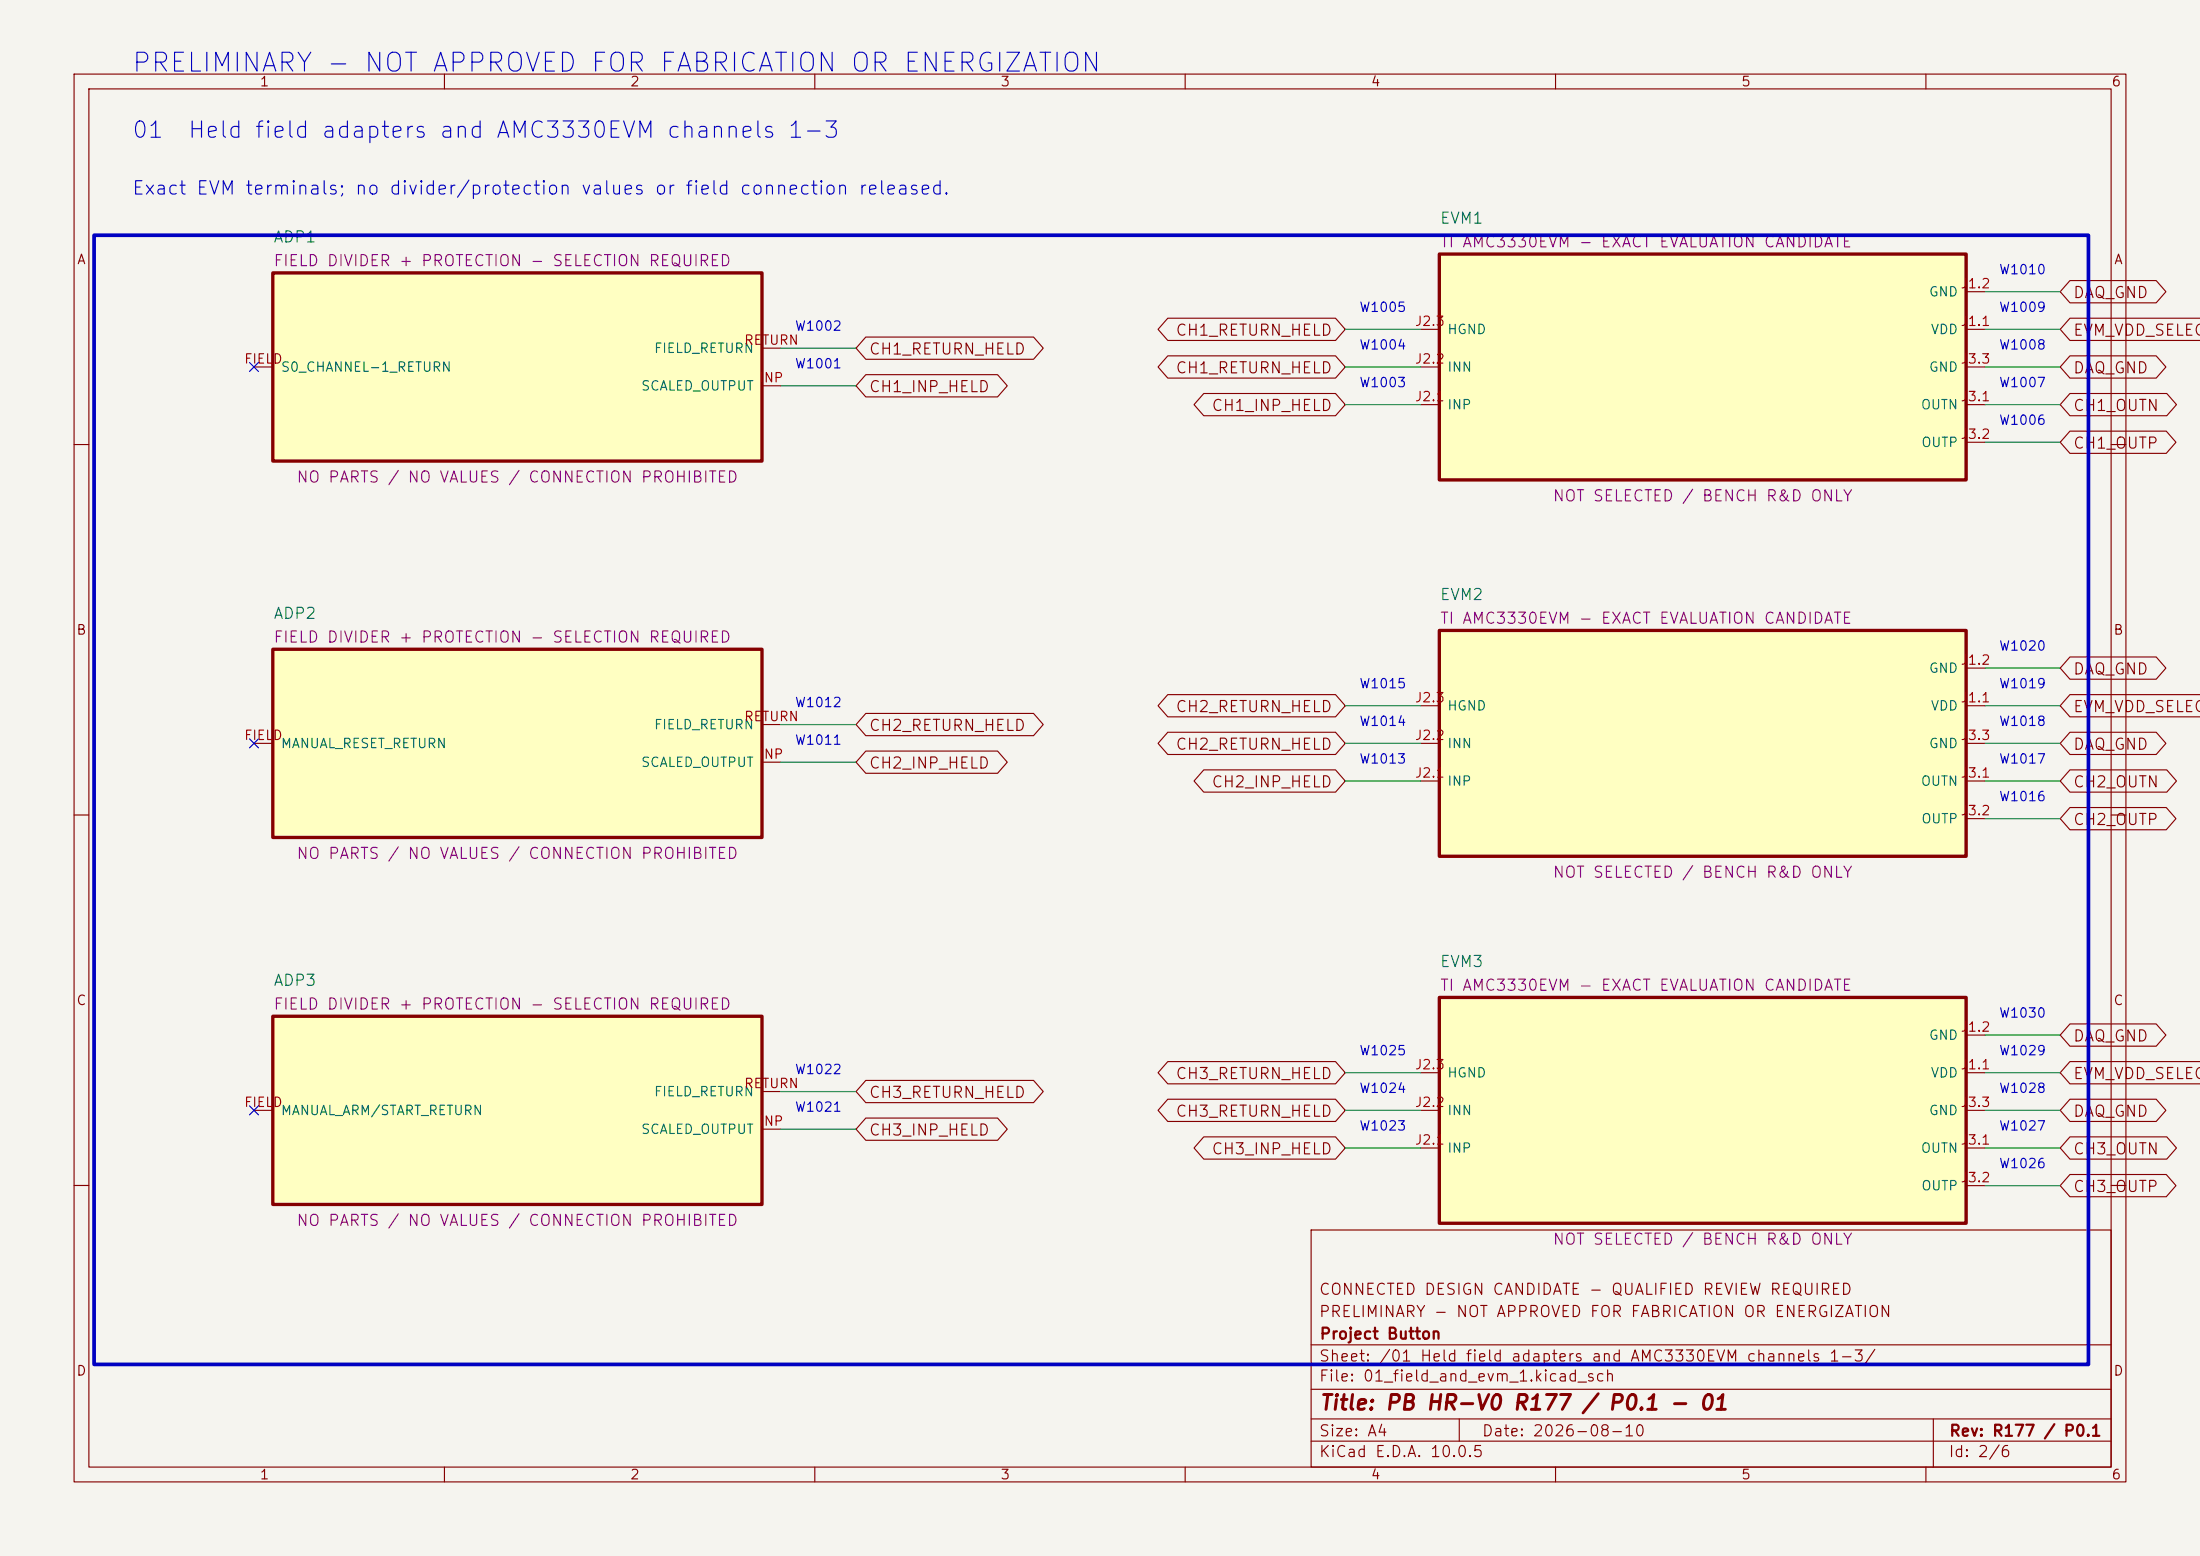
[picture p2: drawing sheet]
(kicad_sch
 (version 20250114) (generator "eeschema") (generator_version "10.0") (paper "A4")
 (title_block (title "PB HR-V0 R177 / P0.1 - 01") (date "2026-08-10") (rev "R177 / P0.1")
  (company "Project Button") (comment 1 "PRELIMINARY - NOT APPROVED FOR FABRICATION OR ENERGIZATION") (comment 2 "CONNECTED DESIGN CANDIDATE - QUALIFIED REVIEW REQUIRED"))
 (lib_symbols (symbol "PBV3:ADP1"
   (pin_names (offset 1.016)) (exclude_from_sim no) (in_bom yes) (on_board yes)
   (property "Reference" "ADP1" (at -33.02 -16.70 0) (effects (font (size 1.50 1.50)) (justify left bottom)))
   (property "Value" "FIELD DIVIDER + PROTECTION - SELECTION REQUIRED" (at 0.00 0.00 0) (effects (font (size 1.50 1.50)) (hide yes)))
   (property "Footprint" "" (at 0.00 0.00 0) (effects (font (size 1.50 1.50)) (hide yes)))
   (property "Datasheet" "No manufacturer selected" (at 0.00 0.00 0) (effects (font (size 1.50 1.50)) (hide yes)))
   (property "Description" "Field envelope, divider, protection and fault behavior remain SELECTION REQUIRED." (at 0.00 0.00 0) (effects (font (size 1.50 1.50)) (hide yes)))
   (property "Status" "NO PARTS / NO VALUES / CONNECTION PROHIBITED" (at 0.00 15.70 0) (effects (font (size 1.50 1.50)) (justify bottom)))
   (property "Evidence" "Logical boundary only; not buildable hardware." (at 0.00 0.00 0) (effects (font (size 1.50 1.50)) (hide yes)))
   (property "Display" "FIELD DIVIDER + PROTECTION - SELECTION REQUIRED" (at -33.02 -13.50 0) (effects (font (size 1.50 1.50)) (justify left bottom)))
   (symbol "ADP1_0_1"
    (rectangle (start -33.02 -12.70) (end 33.02 12.70) (stroke (width 0.45) (type solid)) (fill (type background))))
   (symbol "ADP1_1_1" (pin passive line (at -35.56 0.00 0) (length 2.54) (name "S0 CHANNEL-1 RETURN" (effects (font (size 1.27 1.27)))) (number "FIELD" (effects (font (size 1.27 1.27))))) (pin passive line (at 35.56 -2.54 180) (length 2.54) (name "SCALED OUTPUT" (effects (font (size 1.27 1.27)))) (number "INP" (effects (font (size 1.27 1.27))))) (pin passive line (at 35.56 2.54 180) (length 2.54) (name "FIELD RETURN" (effects (font (size 1.27 1.27)))) (number "RETURN" (effects (font (size 1.27 1.27))))))
   (embedded_fonts no))
(symbol "PBV3:EVM1"
   (pin_names (offset 1.016)) (exclude_from_sim no) (in_bom yes) (on_board yes)
   (property "Reference" "EVM1" (at -35.56 -19.24 0) (effects (font (size 1.50 1.50)) (justify left bottom)))
   (property "Value" "TI AMC3330EVM - EXACT EVALUATION CANDIDATE" (at 0.00 0.00 0) (effects (font (size 1.50 1.50)) (hide yes)))
   (property "Footprint" "" (at 0.00 0.00 0) (effects (font (size 1.50 1.50)) (hide yes)))
   (property "Datasheet" "TI SBAU330C" (at 0.00 0.00 0) (effects (font (size 1.50 1.50)) (hide yes)))
   (property "Description" "Output candidate for T7 AIN0-AIN1. Direct 24 V-class input is prohibited." (at 0.00 0.00 0) (effects (font (size 1.50 1.50)) (hide yes)))
   (property "Status" "NOT SELECTED / BENCH R&D ONLY" (at 0.00 18.24 0) (effects (font (size 1.50 1.50)) (justify bottom)))
   (property "Evidence" "Board is not certified for high-voltage operation." (at 0.00 0.00 0) (effects (font (size 1.50 1.50)) (hide yes)))
   (property "Display" "TI AMC3330EVM - EXACT EVALUATION CANDIDATE" (at -35.56 -16.04 0) (effects (font (size 1.50 1.50)) (justify left bottom)))
   (symbol "EVM1_0_1"
    (rectangle (start -35.56 -15.24) (end 35.56 15.24) (stroke (width 0.45) (type solid)) (fill (type background))))
   (symbol "EVM1_1_1" (pin passive line (at -38.10 -5.08 0) (length 2.54) (name "INP" (effects (font (size 1.27 1.27)))) (number "J2.1" (effects (font (size 1.27 1.27))))) (pin passive line (at -38.10 0.00 0) (length 2.54) (name "INN" (effects (font (size 1.27 1.27)))) (number "J2.2" (effects (font (size 1.27 1.27))))) (pin passive line (at -38.10 5.08 0) (length 2.54) (name "HGND" (effects (font (size 1.27 1.27)))) (number "J2.3" (effects (font (size 1.27 1.27))))) (pin passive line (at 38.10 -10.16 180) (length 2.54) (name "OUTP" (effects (font (size 1.27 1.27)))) (number "J3.2" (effects (font (size 1.27 1.27))))) (pin passive line (at 38.10 -5.08 180) (length 2.54) (name "OUTN" (effects (font (size 1.27 1.27)))) (number "J3.1" (effects (font (size 1.27 1.27))))) (pin passive line (at 38.10 0.00 180) (length 2.54) (name "GND" (effects (font (size 1.27 1.27)))) (number "J3.3" (effects (font (size 1.27 1.27))))) (pin passive line (at 38.10 5.08 180) (length 2.54) (name "VDD" (effects (font (size 1.27 1.27)))) (number "J1.1" (effects (font (size 1.27 1.27))))) (pin passive line (at 38.10 10.16 180) (length 2.54) (name "GND" (effects (font (size 1.27 1.27)))) (number "J1.2" (effects (font (size 1.27 1.27))))))
   (embedded_fonts no))
(symbol "PBV3:ADP2"
   (pin_names (offset 1.016)) (exclude_from_sim no) (in_bom yes) (on_board yes)
   (property "Reference" "ADP2" (at -33.02 -16.70 0) (effects (font (size 1.50 1.50)) (justify left bottom)))
   (property "Value" "FIELD DIVIDER + PROTECTION - SELECTION REQUIRED" (at 0.00 0.00 0) (effects (font (size 1.50 1.50)) (hide yes)))
   (property "Footprint" "" (at 0.00 0.00 0) (effects (font (size 1.50 1.50)) (hide yes)))
   (property "Datasheet" "No manufacturer selected" (at 0.00 0.00 0) (effects (font (size 1.50 1.50)) (hide yes)))
   (property "Description" "Field envelope, divider, protection and fault behavior remain SELECTION REQUIRED." (at 0.00 0.00 0) (effects (font (size 1.50 1.50)) (hide yes)))
   (property "Status" "NO PARTS / NO VALUES / CONNECTION PROHIBITED" (at 0.00 15.70 0) (effects (font (size 1.50 1.50)) (justify bottom)))
   (property "Evidence" "Logical boundary only; not buildable hardware." (at 0.00 0.00 0) (effects (font (size 1.50 1.50)) (hide yes)))
   (property "Display" "FIELD DIVIDER + PROTECTION - SELECTION REQUIRED" (at -33.02 -13.50 0) (effects (font (size 1.50 1.50)) (justify left bottom)))
   (symbol "ADP2_0_1"
    (rectangle (start -33.02 -12.70) (end 33.02 12.70) (stroke (width 0.45) (type solid)) (fill (type background))))
   (symbol "ADP2_1_1" (pin passive line (at -35.56 0.00 0) (length 2.54) (name "MANUAL RESET RETURN" (effects (font (size 1.27 1.27)))) (number "FIELD" (effects (font (size 1.27 1.27))))) (pin passive line (at 35.56 -2.54 180) (length 2.54) (name "SCALED OUTPUT" (effects (font (size 1.27 1.27)))) (number "INP" (effects (font (size 1.27 1.27))))) (pin passive line (at 35.56 2.54 180) (length 2.54) (name "FIELD RETURN" (effects (font (size 1.27 1.27)))) (number "RETURN" (effects (font (size 1.27 1.27))))))
   (embedded_fonts no))
(symbol "PBV3:EVM2"
   (pin_names (offset 1.016)) (exclude_from_sim no) (in_bom yes) (on_board yes)
   (property "Reference" "EVM2" (at -35.56 -19.24 0) (effects (font (size 1.50 1.50)) (justify left bottom)))
   (property "Value" "TI AMC3330EVM - EXACT EVALUATION CANDIDATE" (at 0.00 0.00 0) (effects (font (size 1.50 1.50)) (hide yes)))
   (property "Footprint" "" (at 0.00 0.00 0) (effects (font (size 1.50 1.50)) (hide yes)))
   (property "Datasheet" "TI SBAU330C" (at 0.00 0.00 0) (effects (font (size 1.50 1.50)) (hide yes)))
   (property "Description" "Output candidate for T7 AIN2-AIN3. Direct 24 V-class input is prohibited." (at 0.00 0.00 0) (effects (font (size 1.50 1.50)) (hide yes)))
   (property "Status" "NOT SELECTED / BENCH R&D ONLY" (at 0.00 18.24 0) (effects (font (size 1.50 1.50)) (justify bottom)))
   (property "Evidence" "Board is not certified for high-voltage operation." (at 0.00 0.00 0) (effects (font (size 1.50 1.50)) (hide yes)))
   (property "Display" "TI AMC3330EVM - EXACT EVALUATION CANDIDATE" (at -35.56 -16.04 0) (effects (font (size 1.50 1.50)) (justify left bottom)))
   (symbol "EVM2_0_1"
    (rectangle (start -35.56 -15.24) (end 35.56 15.24) (stroke (width 0.45) (type solid)) (fill (type background))))
   (symbol "EVM2_1_1" (pin passive line (at -38.10 -5.08 0) (length 2.54) (name "INP" (effects (font (size 1.27 1.27)))) (number "J2.1" (effects (font (size 1.27 1.27))))) (pin passive line (at -38.10 0.00 0) (length 2.54) (name "INN" (effects (font (size 1.27 1.27)))) (number "J2.2" (effects (font (size 1.27 1.27))))) (pin passive line (at -38.10 5.08 0) (length 2.54) (name "HGND" (effects (font (size 1.27 1.27)))) (number "J2.3" (effects (font (size 1.27 1.27))))) (pin passive line (at 38.10 -10.16 180) (length 2.54) (name "OUTP" (effects (font (size 1.27 1.27)))) (number "J3.2" (effects (font (size 1.27 1.27))))) (pin passive line (at 38.10 -5.08 180) (length 2.54) (name "OUTN" (effects (font (size 1.27 1.27)))) (number "J3.1" (effects (font (size 1.27 1.27))))) (pin passive line (at 38.10 0.00 180) (length 2.54) (name "GND" (effects (font (size 1.27 1.27)))) (number "J3.3" (effects (font (size 1.27 1.27))))) (pin passive line (at 38.10 5.08 180) (length 2.54) (name "VDD" (effects (font (size 1.27 1.27)))) (number "J1.1" (effects (font (size 1.27 1.27))))) (pin passive line (at 38.10 10.16 180) (length 2.54) (name "GND" (effects (font (size 1.27 1.27)))) (number "J1.2" (effects (font (size 1.27 1.27))))))
   (embedded_fonts no))
(symbol "PBV3:ADP3"
   (pin_names (offset 1.016)) (exclude_from_sim no) (in_bom yes) (on_board yes)
   (property "Reference" "ADP3" (at -33.02 -16.70 0) (effects (font (size 1.50 1.50)) (justify left bottom)))
   (property "Value" "FIELD DIVIDER + PROTECTION - SELECTION REQUIRED" (at 0.00 0.00 0) (effects (font (size 1.50 1.50)) (hide yes)))
   (property "Footprint" "" (at 0.00 0.00 0) (effects (font (size 1.50 1.50)) (hide yes)))
   (property "Datasheet" "No manufacturer selected" (at 0.00 0.00 0) (effects (font (size 1.50 1.50)) (hide yes)))
   (property "Description" "Field envelope, divider, protection and fault behavior remain SELECTION REQUIRED." (at 0.00 0.00 0) (effects (font (size 1.50 1.50)) (hide yes)))
   (property "Status" "NO PARTS / NO VALUES / CONNECTION PROHIBITED" (at 0.00 15.70 0) (effects (font (size 1.50 1.50)) (justify bottom)))
   (property "Evidence" "Logical boundary only; not buildable hardware." (at 0.00 0.00 0) (effects (font (size 1.50 1.50)) (hide yes)))
   (property "Display" "FIELD DIVIDER + PROTECTION - SELECTION REQUIRED" (at -33.02 -13.50 0) (effects (font (size 1.50 1.50)) (justify left bottom)))
   (symbol "ADP3_0_1"
    (rectangle (start -33.02 -12.70) (end 33.02 12.70) (stroke (width 0.45) (type solid)) (fill (type background))))
   (symbol "ADP3_1_1" (pin passive line (at -35.56 0.00 0) (length 2.54) (name "MANUAL ARM/START RETURN" (effects (font (size 1.27 1.27)))) (number "FIELD" (effects (font (size 1.27 1.27))))) (pin passive line (at 35.56 -2.54 180) (length 2.54) (name "SCALED OUTPUT" (effects (font (size 1.27 1.27)))) (number "INP" (effects (font (size 1.27 1.27))))) (pin passive line (at 35.56 2.54 180) (length 2.54) (name "FIELD RETURN" (effects (font (size 1.27 1.27)))) (number "RETURN" (effects (font (size 1.27 1.27))))))
   (embedded_fonts no))
(symbol "PBV3:EVM3"
   (pin_names (offset 1.016)) (exclude_from_sim no) (in_bom yes) (on_board yes)
   (property "Reference" "EVM3" (at -35.56 -19.24 0) (effects (font (size 1.50 1.50)) (justify left bottom)))
   (property "Value" "TI AMC3330EVM - EXACT EVALUATION CANDIDATE" (at 0.00 0.00 0) (effects (font (size 1.50 1.50)) (hide yes)))
   (property "Footprint" "" (at 0.00 0.00 0) (effects (font (size 1.50 1.50)) (hide yes)))
   (property "Datasheet" "TI SBAU330C" (at 0.00 0.00 0) (effects (font (size 1.50 1.50)) (hide yes)))
   (property "Description" "Output candidate for T7 AIN4-AIN5. Direct 24 V-class input is prohibited." (at 0.00 0.00 0) (effects (font (size 1.50 1.50)) (hide yes)))
   (property "Status" "NOT SELECTED / BENCH R&D ONLY" (at 0.00 18.24 0) (effects (font (size 1.50 1.50)) (justify bottom)))
   (property "Evidence" "Board is not certified for high-voltage operation." (at 0.00 0.00 0) (effects (font (size 1.50 1.50)) (hide yes)))
   (property "Display" "TI AMC3330EVM - EXACT EVALUATION CANDIDATE" (at -35.56 -16.04 0) (effects (font (size 1.50 1.50)) (justify left bottom)))
   (symbol "EVM3_0_1"
    (rectangle (start -35.56 -15.24) (end 35.56 15.24) (stroke (width 0.45) (type solid)) (fill (type background))))
   (symbol "EVM3_1_1" (pin passive line (at -38.10 -5.08 0) (length 2.54) (name "INP" (effects (font (size 1.27 1.27)))) (number "J2.1" (effects (font (size 1.27 1.27))))) (pin passive line (at -38.10 0.00 0) (length 2.54) (name "INN" (effects (font (size 1.27 1.27)))) (number "J2.2" (effects (font (size 1.27 1.27))))) (pin passive line (at -38.10 5.08 0) (length 2.54) (name "HGND" (effects (font (size 1.27 1.27)))) (number "J2.3" (effects (font (size 1.27 1.27))))) (pin passive line (at 38.10 -10.16 180) (length 2.54) (name "OUTP" (effects (font (size 1.27 1.27)))) (number "J3.2" (effects (font (size 1.27 1.27))))) (pin passive line (at 38.10 -5.08 180) (length 2.54) (name "OUTN" (effects (font (size 1.27 1.27)))) (number "J3.1" (effects (font (size 1.27 1.27))))) (pin passive line (at 38.10 0.00 180) (length 2.54) (name "GND" (effects (font (size 1.27 1.27)))) (number "J3.3" (effects (font (size 1.27 1.27))))) (pin passive line (at 38.10 5.08 180) (length 2.54) (name "VDD" (effects (font (size 1.27 1.27)))) (number "J1.1" (effects (font (size 1.27 1.27))))) (pin passive line (at 38.10 10.16 180) (length 2.54) (name "GND" (effects (font (size 1.27 1.27)))) (number "J1.2" (effects (font (size 1.27 1.27))))))
   (embedded_fonts no)))
 (text "PRELIMINARY - NOT APPROVED FOR FABRICATION OR ENERGIZATION" (exclude_from_sim no) (at 17.78 10.16 0) (effects (font (size 2.54 2.54)) (justify left bottom))) (text "01  Held field adapters and AMC3330EVM channels 1-3" (exclude_from_sim no) (at 17.78 19.05 0) (effects (font (size 2.20 2.20)) (justify left bottom))) (text "Exact EVM terminals; no divider/protection values or field connection released." (exclude_from_sim no) (at 17.78 26.67 0) (effects (font (size 1.80 1.80)) (justify left bottom))) (rectangle (start 12.70 31.75) (end 281.94 184.15) (stroke (width 0.50) (type solid)) (fill (type none))) (no_connect (at 34.29 49.53))
(wire (pts (xy 105.41 52.07) (xy 115.57 52.07)) (stroke (width 0) (type default)))
(global_label "CH1_INP_HELD" (shape bidirectional) (at 115.57 52.07 0) (fields_autoplaced yes) (effects (font (size 1.50 1.50)) (justify left))
    (property "Intersheetrefs" "${INTERSHEET_REFS}" (at 115.57 54.61 0) (effects (font (size 1.27 1.27)) (hide yes))))
(text "W1001" (exclude_from_sim no) (at 110.49 50.07 0) (effects (font (size 1.27 1.27)) (justify bottom)))
(wire (pts (xy 105.41 46.99) (xy 115.57 46.99)) (stroke (width 0) (type default)))
(global_label "CH1_RETURN_HELD" (shape bidirectional) (at 115.57 46.99 0) (fields_autoplaced yes) (effects (font (size 1.50 1.50)) (justify left))
    (property "Intersheetrefs" "${INTERSHEET_REFS}" (at 115.57 49.53 0) (effects (font (size 1.27 1.27)) (hide yes))))
(text "W1002" (exclude_from_sim no) (at 110.49 44.99 0) (effects (font (size 1.27 1.27)) (justify bottom))) (wire (pts (xy 191.77 54.61) (xy 181.61 54.61)) (stroke (width 0) (type default)))
(global_label "CH1_INP_HELD" (shape bidirectional) (at 181.61 54.61 180) (fields_autoplaced yes) (effects (font (size 1.50 1.50)) (justify right))
    (property "Intersheetrefs" "${INTERSHEET_REFS}" (at 181.61 57.15 0) (effects (font (size 1.27 1.27)) (hide yes))))
(text "W1003" (exclude_from_sim no) (at 186.69 52.61 0) (effects (font (size 1.27 1.27)) (justify bottom)))
(wire (pts (xy 191.77 49.53) (xy 181.61 49.53)) (stroke (width 0) (type default)))
(global_label "CH1_RETURN_HELD" (shape bidirectional) (at 181.61 49.53 180) (fields_autoplaced yes) (effects (font (size 1.50 1.50)) (justify right))
    (property "Intersheetrefs" "${INTERSHEET_REFS}" (at 181.61 52.07 0) (effects (font (size 1.27 1.27)) (hide yes))))
(text "W1004" (exclude_from_sim no) (at 186.69 47.53 0) (effects (font (size 1.27 1.27)) (justify bottom)))
(wire (pts (xy 191.77 44.45) (xy 181.61 44.45)) (stroke (width 0) (type default)))
(global_label "CH1_RETURN_HELD" (shape bidirectional) (at 181.61 44.45 180) (fields_autoplaced yes) (effects (font (size 1.50 1.50)) (justify right))
    (property "Intersheetrefs" "${INTERSHEET_REFS}" (at 181.61 46.99 0) (effects (font (size 1.27 1.27)) (hide yes))))
(text "W1005" (exclude_from_sim no) (at 186.69 42.45 0) (effects (font (size 1.27 1.27)) (justify bottom)))
(wire (pts (xy 267.97 59.69) (xy 278.13 59.69)) (stroke (width 0) (type default)))
(global_label "CH1_OUTP" (shape bidirectional) (at 278.13 59.69 0) (fields_autoplaced yes) (effects (font (size 1.50 1.50)) (justify left))
    (property "Intersheetrefs" "${INTERSHEET_REFS}" (at 278.13 62.23 0) (effects (font (size 1.27 1.27)) (hide yes))))
(text "W1006" (exclude_from_sim no) (at 273.05 57.69 0) (effects (font (size 1.27 1.27)) (justify bottom)))
(wire (pts (xy 267.97 54.61) (xy 278.13 54.61)) (stroke (width 0) (type default)))
(global_label "CH1_OUTN" (shape bidirectional) (at 278.13 54.61 0) (fields_autoplaced yes) (effects (font (size 1.50 1.50)) (justify left))
    (property "Intersheetrefs" "${INTERSHEET_REFS}" (at 278.13 57.15 0) (effects (font (size 1.27 1.27)) (hide yes))))
(text "W1007" (exclude_from_sim no) (at 273.05 52.61 0) (effects (font (size 1.27 1.27)) (justify bottom)))
(wire (pts (xy 267.97 49.53) (xy 278.13 49.53)) (stroke (width 0) (type default)))
(global_label "DAQ_GND" (shape bidirectional) (at 278.13 49.53 0) (fields_autoplaced yes) (effects (font (size 1.50 1.50)) (justify left))
    (property "Intersheetrefs" "${INTERSHEET_REFS}" (at 278.13 52.07 0) (effects (font (size 1.27 1.27)) (hide yes))))
(text "W1008" (exclude_from_sim no) (at 273.05 47.53 0) (effects (font (size 1.27 1.27)) (justify bottom)))
(wire (pts (xy 267.97 44.45) (xy 278.13 44.45)) (stroke (width 0) (type default)))
(global_label "EVM_VDD_SELECTION_REQUIRED" (shape bidirectional) (at 278.13 44.45 0) (fields_autoplaced yes) (effects (font (size 1.50 1.50)) (justify left))
    (property "Intersheetrefs" "${INTERSHEET_REFS}" (at 278.13 46.99 0) (effects (font (size 1.27 1.27)) (hide yes))))
(text "W1009" (exclude_from_sim no) (at 273.05 42.45 0) (effects (font (size 1.27 1.27)) (justify bottom)))
(wire (pts (xy 267.97 39.37) (xy 278.13 39.37)) (stroke (width 0) (type default)))
(global_label "DAQ_GND" (shape bidirectional) (at 278.13 39.37 0) (fields_autoplaced yes) (effects (font (size 1.50 1.50)) (justify left))
    (property "Intersheetrefs" "${INTERSHEET_REFS}" (at 278.13 41.91 0) (effects (font (size 1.27 1.27)) (hide yes))))
(text "W1010" (exclude_from_sim no) (at 273.05 37.37 0) (effects (font (size 1.27 1.27)) (justify bottom))) (no_connect (at 34.29 100.33))
(wire (pts (xy 105.41 102.87) (xy 115.57 102.87)) (stroke (width 0) (type default)))
(global_label "CH2_INP_HELD" (shape bidirectional) (at 115.57 102.87 0) (fields_autoplaced yes) (effects (font (size 1.50 1.50)) (justify left))
    (property "Intersheetrefs" "${INTERSHEET_REFS}" (at 115.57 105.41 0) (effects (font (size 1.27 1.27)) (hide yes))))
(text "W1011" (exclude_from_sim no) (at 110.49 100.87 0) (effects (font (size 1.27 1.27)) (justify bottom)))
(wire (pts (xy 105.41 97.79) (xy 115.57 97.79)) (stroke (width 0) (type default)))
(global_label "CH2_RETURN_HELD" (shape bidirectional) (at 115.57 97.79 0) (fields_autoplaced yes) (effects (font (size 1.50 1.50)) (justify left))
    (property "Intersheetrefs" "${INTERSHEET_REFS}" (at 115.57 100.33 0) (effects (font (size 1.27 1.27)) (hide yes))))
(text "W1012" (exclude_from_sim no) (at 110.49 95.79 0) (effects (font (size 1.27 1.27)) (justify bottom))) (wire (pts (xy 191.77 105.41) (xy 181.61 105.41)) (stroke (width 0) (type default)))
(global_label "CH2_INP_HELD" (shape bidirectional) (at 181.61 105.41 180) (fields_autoplaced yes) (effects (font (size 1.50 1.50)) (justify right))
    (property "Intersheetrefs" "${INTERSHEET_REFS}" (at 181.61 107.95 0) (effects (font (size 1.27 1.27)) (hide yes))))
(text "W1013" (exclude_from_sim no) (at 186.69 103.41 0) (effects (font (size 1.27 1.27)) (justify bottom)))
(wire (pts (xy 191.77 100.33) (xy 181.61 100.33)) (stroke (width 0) (type default)))
(global_label "CH2_RETURN_HELD" (shape bidirectional) (at 181.61 100.33 180) (fields_autoplaced yes) (effects (font (size 1.50 1.50)) (justify right))
    (property "Intersheetrefs" "${INTERSHEET_REFS}" (at 181.61 102.87 0) (effects (font (size 1.27 1.27)) (hide yes))))
(text "W1014" (exclude_from_sim no) (at 186.69 98.33 0) (effects (font (size 1.27 1.27)) (justify bottom)))
(wire (pts (xy 191.77 95.25) (xy 181.61 95.25)) (stroke (width 0) (type default)))
(global_label "CH2_RETURN_HELD" (shape bidirectional) (at 181.61 95.25 180) (fields_autoplaced yes) (effects (font (size 1.50 1.50)) (justify right))
    (property "Intersheetrefs" "${INTERSHEET_REFS}" (at 181.61 97.79 0) (effects (font (size 1.27 1.27)) (hide yes))))
(text "W1015" (exclude_from_sim no) (at 186.69 93.25 0) (effects (font (size 1.27 1.27)) (justify bottom)))
(wire (pts (xy 267.97 110.49) (xy 278.13 110.49)) (stroke (width 0) (type default)))
(global_label "CH2_OUTP" (shape bidirectional) (at 278.13 110.49 0) (fields_autoplaced yes) (effects (font (size 1.50 1.50)) (justify left))
    (property "Intersheetrefs" "${INTERSHEET_REFS}" (at 278.13 113.03 0) (effects (font (size 1.27 1.27)) (hide yes))))
(text "W1016" (exclude_from_sim no) (at 273.05 108.49 0) (effects (font (size 1.27 1.27)) (justify bottom)))
(wire (pts (xy 267.97 105.41) (xy 278.13 105.41)) (stroke (width 0) (type default)))
(global_label "CH2_OUTN" (shape bidirectional) (at 278.13 105.41 0) (fields_autoplaced yes) (effects (font (size 1.50 1.50)) (justify left))
    (property "Intersheetrefs" "${INTERSHEET_REFS}" (at 278.13 107.95 0) (effects (font (size 1.27 1.27)) (hide yes))))
(text "W1017" (exclude_from_sim no) (at 273.05 103.41 0) (effects (font (size 1.27 1.27)) (justify bottom)))
(wire (pts (xy 267.97 100.33) (xy 278.13 100.33)) (stroke (width 0) (type default)))
(global_label "DAQ_GND" (shape bidirectional) (at 278.13 100.33 0) (fields_autoplaced yes) (effects (font (size 1.50 1.50)) (justify left))
    (property "Intersheetrefs" "${INTERSHEET_REFS}" (at 278.13 102.87 0) (effects (font (size 1.27 1.27)) (hide yes))))
(text "W1018" (exclude_from_sim no) (at 273.05 98.33 0) (effects (font (size 1.27 1.27)) (justify bottom)))
(wire (pts (xy 267.97 95.25) (xy 278.13 95.25)) (stroke (width 0) (type default)))
(global_label "EVM_VDD_SELECTION_REQUIRED" (shape bidirectional) (at 278.13 95.25 0) (fields_autoplaced yes) (effects (font (size 1.50 1.50)) (justify left))
    (property "Intersheetrefs" "${INTERSHEET_REFS}" (at 278.13 97.79 0) (effects (font (size 1.27 1.27)) (hide yes))))
(text "W1019" (exclude_from_sim no) (at 273.05 93.25 0) (effects (font (size 1.27 1.27)) (justify bottom)))
(wire (pts (xy 267.97 90.17) (xy 278.13 90.17)) (stroke (width 0) (type default)))
(global_label "DAQ_GND" (shape bidirectional) (at 278.13 90.17 0) (fields_autoplaced yes) (effects (font (size 1.50 1.50)) (justify left))
    (property "Intersheetrefs" "${INTERSHEET_REFS}" (at 278.13 92.71 0) (effects (font (size 1.27 1.27)) (hide yes))))
(text "W1020" (exclude_from_sim no) (at 273.05 88.17 0) (effects (font (size 1.27 1.27)) (justify bottom))) (no_connect (at 34.29 149.86))
(wire (pts (xy 105.41 152.40) (xy 115.57 152.40)) (stroke (width 0) (type default)))
(global_label "CH3_INP_HELD" (shape bidirectional) (at 115.57 152.40 0) (fields_autoplaced yes) (effects (font (size 1.50 1.50)) (justify left))
    (property "Intersheetrefs" "${INTERSHEET_REFS}" (at 115.57 154.94 0) (effects (font (size 1.27 1.27)) (hide yes))))
(text "W1021" (exclude_from_sim no) (at 110.49 150.40 0) (effects (font (size 1.27 1.27)) (justify bottom)))
(wire (pts (xy 105.41 147.32) (xy 115.57 147.32)) (stroke (width 0) (type default)))
(global_label "CH3_RETURN_HELD" (shape bidirectional) (at 115.57 147.32 0) (fields_autoplaced yes) (effects (font (size 1.50 1.50)) (justify left))
    (property "Intersheetrefs" "${INTERSHEET_REFS}" (at 115.57 149.86 0) (effects (font (size 1.27 1.27)) (hide yes))))
(text "W1022" (exclude_from_sim no) (at 110.49 145.32 0) (effects (font (size 1.27 1.27)) (justify bottom))) (wire (pts (xy 191.77 154.94) (xy 181.61 154.94)) (stroke (width 0) (type default)))
(global_label "CH3_INP_HELD" (shape bidirectional) (at 181.61 154.94 180) (fields_autoplaced yes) (effects (font (size 1.50 1.50)) (justify right))
    (property "Intersheetrefs" "${INTERSHEET_REFS}" (at 181.61 157.48 0) (effects (font (size 1.27 1.27)) (hide yes))))
(text "W1023" (exclude_from_sim no) (at 186.69 152.94 0) (effects (font (size 1.27 1.27)) (justify bottom)))
(wire (pts (xy 191.77 149.86) (xy 181.61 149.86)) (stroke (width 0) (type default)))
(global_label "CH3_RETURN_HELD" (shape bidirectional) (at 181.61 149.86 180) (fields_autoplaced yes) (effects (font (size 1.50 1.50)) (justify right))
    (property "Intersheetrefs" "${INTERSHEET_REFS}" (at 181.61 152.40 0) (effects (font (size 1.27 1.27)) (hide yes))))
(text "W1024" (exclude_from_sim no) (at 186.69 147.86 0) (effects (font (size 1.27 1.27)) (justify bottom)))
(wire (pts (xy 191.77 144.78) (xy 181.61 144.78)) (stroke (width 0) (type default)))
(global_label "CH3_RETURN_HELD" (shape bidirectional) (at 181.61 144.78 180) (fields_autoplaced yes) (effects (font (size 1.50 1.50)) (justify right))
    (property "Intersheetrefs" "${INTERSHEET_REFS}" (at 181.61 147.32 0) (effects (font (size 1.27 1.27)) (hide yes))))
(text "W1025" (exclude_from_sim no) (at 186.69 142.78 0) (effects (font (size 1.27 1.27)) (justify bottom)))
(wire (pts (xy 267.97 160.02) (xy 278.13 160.02)) (stroke (width 0) (type default)))
(global_label "CH3_OUTP" (shape bidirectional) (at 278.13 160.02 0) (fields_autoplaced yes) (effects (font (size 1.50 1.50)) (justify left))
    (property "Intersheetrefs" "${INTERSHEET_REFS}" (at 278.13 162.56 0) (effects (font (size 1.27 1.27)) (hide yes))))
(text "W1026" (exclude_from_sim no) (at 273.05 158.02 0) (effects (font (size 1.27 1.27)) (justify bottom)))
(wire (pts (xy 267.97 154.94) (xy 278.13 154.94)) (stroke (width 0) (type default)))
(global_label "CH3_OUTN" (shape bidirectional) (at 278.13 154.94 0) (fields_autoplaced yes) (effects (font (size 1.50 1.50)) (justify left))
    (property "Intersheetrefs" "${INTERSHEET_REFS}" (at 278.13 157.48 0) (effects (font (size 1.27 1.27)) (hide yes))))
(text "W1027" (exclude_from_sim no) (at 273.05 152.94 0) (effects (font (size 1.27 1.27)) (justify bottom)))
(wire (pts (xy 267.97 149.86) (xy 278.13 149.86)) (stroke (width 0) (type default)))
(global_label "DAQ_GND" (shape bidirectional) (at 278.13 149.86 0) (fields_autoplaced yes) (effects (font (size 1.50 1.50)) (justify left))
    (property "Intersheetrefs" "${INTERSHEET_REFS}" (at 278.13 152.40 0) (effects (font (size 1.27 1.27)) (hide yes))))
(text "W1028" (exclude_from_sim no) (at 273.05 147.86 0) (effects (font (size 1.27 1.27)) (justify bottom)))
(wire (pts (xy 267.97 144.78) (xy 278.13 144.78)) (stroke (width 0) (type default)))
(global_label "EVM_VDD_SELECTION_REQUIRED" (shape bidirectional) (at 278.13 144.78 0) (fields_autoplaced yes) (effects (font (size 1.50 1.50)) (justify left))
    (property "Intersheetrefs" "${INTERSHEET_REFS}" (at 278.13 147.32 0) (effects (font (size 1.27 1.27)) (hide yes))))
(text "W1029" (exclude_from_sim no) (at 273.05 142.78 0) (effects (font (size 1.27 1.27)) (justify bottom)))
(wire (pts (xy 267.97 139.70) (xy 278.13 139.70)) (stroke (width 0) (type default)))
(global_label "DAQ_GND" (shape bidirectional) (at 278.13 139.70 0) (fields_autoplaced yes) (effects (font (size 1.50 1.50)) (justify left))
    (property "Intersheetrefs" "${INTERSHEET_REFS}" (at 278.13 142.24 0) (effects (font (size 1.27 1.27)) (hide yes))))
(text "W1030" (exclude_from_sim no) (at 273.05 137.70 0) (effects (font (size 1.27 1.27)) (justify bottom)))
 (symbol
   (lib_id "PBV3:ADP1") (at 69.85 49.53 0) (unit 1) (exclude_from_sim no) (in_bom yes) (on_board yes) (dnp no)
   (property "Reference" "ADP1" (at 36.83 32.83 0) (effects (font (size 1.50 1.50)) (justify left bottom)))
   (property "Value" "FIELD DIVIDER + PROTECTION - SELECTION REQUIRED" (at 69.85 49.53 0) (effects (font (size 1.50 1.50)) (hide yes)))
   (property "Footprint" "" (at 69.85 49.53 0) (effects (font (size 1.50 1.50)) (hide yes)))
   (property "Datasheet" "No manufacturer selected" (at 69.85 49.53 0) (effects (font (size 1.50 1.50)) (hide yes)))
   (property "Description" "Field envelope, divider, protection and fault behavior remain SELECTION REQUIRED." (at 69.85 49.53 0) (effects (font (size 1.50 1.50)) (hide yes)))
   (property "Status" "NO PARTS / NO VALUES / CONNECTION PROHIBITED" (at 69.85 65.23 0) (effects (font (size 1.50 1.50)) (justify bottom)))
   (property "Evidence" "Logical boundary only; not buildable hardware." (at 69.85 49.53 0) (effects (font (size 1.50 1.50)) (hide yes)))
   (property "Display" "FIELD DIVIDER + PROTECTION - SELECTION REQUIRED" (at 36.83 36.03 0) (effects (font (size 1.50 1.50)) (justify left bottom))) (pin "FIELD") (pin "INP") (pin "RETURN"))
(symbol
   (lib_id "PBV3:EVM1") (at 229.87 49.53 0) (unit 1) (exclude_from_sim no) (in_bom yes) (on_board yes) (dnp no)
   (property "Reference" "EVM1" (at 194.31 30.29 0) (effects (font (size 1.50 1.50)) (justify left bottom)))
   (property "Value" "TI AMC3330EVM - EXACT EVALUATION CANDIDATE" (at 229.87 49.53 0) (effects (font (size 1.50 1.50)) (hide yes)))
   (property "Footprint" "" (at 229.87 49.53 0) (effects (font (size 1.50 1.50)) (hide yes)))
   (property "Datasheet" "TI SBAU330C" (at 229.87 49.53 0) (effects (font (size 1.50 1.50)) (hide yes)))
   (property "Description" "Output candidate for T7 AIN0-AIN1. Direct 24 V-class input is prohibited." (at 229.87 49.53 0) (effects (font (size 1.50 1.50)) (hide yes)))
   (property "Status" "NOT SELECTED / BENCH R&D ONLY" (at 229.87 67.77 0) (effects (font (size 1.50 1.50)) (justify bottom)))
   (property "Evidence" "Board is not certified for high-voltage operation." (at 229.87 49.53 0) (effects (font (size 1.50 1.50)) (hide yes)))
   (property "Display" "TI AMC3330EVM - EXACT EVALUATION CANDIDATE" (at 194.31 33.49 0) (effects (font (size 1.50 1.50)) (justify left bottom))) (pin "J2.1") (pin "J2.2") (pin "J2.3") (pin "J3.2") (pin "J3.1") (pin "J3.3") (pin "J1.1") (pin "J1.2"))
(symbol
   (lib_id "PBV3:ADP2") (at 69.85 100.33 0) (unit 1) (exclude_from_sim no) (in_bom yes) (on_board yes) (dnp no)
   (property "Reference" "ADP2" (at 36.83 83.63 0) (effects (font (size 1.50 1.50)) (justify left bottom)))
   (property "Value" "FIELD DIVIDER + PROTECTION - SELECTION REQUIRED" (at 69.85 100.33 0) (effects (font (size 1.50 1.50)) (hide yes)))
   (property "Footprint" "" (at 69.85 100.33 0) (effects (font (size 1.50 1.50)) (hide yes)))
   (property "Datasheet" "No manufacturer selected" (at 69.85 100.33 0) (effects (font (size 1.50 1.50)) (hide yes)))
   (property "Description" "Field envelope, divider, protection and fault behavior remain SELECTION REQUIRED." (at 69.85 100.33 0) (effects (font (size 1.50 1.50)) (hide yes)))
   (property "Status" "NO PARTS / NO VALUES / CONNECTION PROHIBITED" (at 69.85 116.03 0) (effects (font (size 1.50 1.50)) (justify bottom)))
   (property "Evidence" "Logical boundary only; not buildable hardware." (at 69.85 100.33 0) (effects (font (size 1.50 1.50)) (hide yes)))
   (property "Display" "FIELD DIVIDER + PROTECTION - SELECTION REQUIRED" (at 36.83 86.83 0) (effects (font (size 1.50 1.50)) (justify left bottom))) (pin "FIELD") (pin "INP") (pin "RETURN"))
(symbol
   (lib_id "PBV3:EVM2") (at 229.87 100.33 0) (unit 1) (exclude_from_sim no) (in_bom yes) (on_board yes) (dnp no)
   (property "Reference" "EVM2" (at 194.31 81.09 0) (effects (font (size 1.50 1.50)) (justify left bottom)))
   (property "Value" "TI AMC3330EVM - EXACT EVALUATION CANDIDATE" (at 229.87 100.33 0) (effects (font (size 1.50 1.50)) (hide yes)))
   (property "Footprint" "" (at 229.87 100.33 0) (effects (font (size 1.50 1.50)) (hide yes)))
   (property "Datasheet" "TI SBAU330C" (at 229.87 100.33 0) (effects (font (size 1.50 1.50)) (hide yes)))
   (property "Description" "Output candidate for T7 AIN2-AIN3. Direct 24 V-class input is prohibited." (at 229.87 100.33 0) (effects (font (size 1.50 1.50)) (hide yes)))
   (property "Status" "NOT SELECTED / BENCH R&D ONLY" (at 229.87 118.57 0) (effects (font (size 1.50 1.50)) (justify bottom)))
   (property "Evidence" "Board is not certified for high-voltage operation." (at 229.87 100.33 0) (effects (font (size 1.50 1.50)) (hide yes)))
   (property "Display" "TI AMC3330EVM - EXACT EVALUATION CANDIDATE" (at 194.31 84.29 0) (effects (font (size 1.50 1.50)) (justify left bottom))) (pin "J2.1") (pin "J2.2") (pin "J2.3") (pin "J3.2") (pin "J3.1") (pin "J3.3") (pin "J1.1") (pin "J1.2"))
(symbol
   (lib_id "PBV3:ADP3") (at 69.85 149.86 0) (unit 1) (exclude_from_sim no) (in_bom yes) (on_board yes) (dnp no)
   (property "Reference" "ADP3" (at 36.83 133.16 0) (effects (font (size 1.50 1.50)) (justify left bottom)))
   (property "Value" "FIELD DIVIDER + PROTECTION - SELECTION REQUIRED" (at 69.85 149.86 0) (effects (font (size 1.50 1.50)) (hide yes)))
   (property "Footprint" "" (at 69.85 149.86 0) (effects (font (size 1.50 1.50)) (hide yes)))
   (property "Datasheet" "No manufacturer selected" (at 69.85 149.86 0) (effects (font (size 1.50 1.50)) (hide yes)))
   (property "Description" "Field envelope, divider, protection and fault behavior remain SELECTION REQUIRED." (at 69.85 149.86 0) (effects (font (size 1.50 1.50)) (hide yes)))
   (property "Status" "NO PARTS / NO VALUES / CONNECTION PROHIBITED" (at 69.85 165.56 0) (effects (font (size 1.50 1.50)) (justify bottom)))
   (property "Evidence" "Logical boundary only; not buildable hardware." (at 69.85 149.86 0) (effects (font (size 1.50 1.50)) (hide yes)))
   (property "Display" "FIELD DIVIDER + PROTECTION - SELECTION REQUIRED" (at 36.83 136.36 0) (effects (font (size 1.50 1.50)) (justify left bottom))) (pin "FIELD") (pin "INP") (pin "RETURN"))
(symbol
   (lib_id "PBV3:EVM3") (at 229.87 149.86 0) (unit 1) (exclude_from_sim no) (in_bom yes) (on_board yes) (dnp no)
   (property "Reference" "EVM3" (at 194.31 130.62 0) (effects (font (size 1.50 1.50)) (justify left bottom)))
   (property "Value" "TI AMC3330EVM - EXACT EVALUATION CANDIDATE" (at 229.87 149.86 0) (effects (font (size 1.50 1.50)) (hide yes)))
   (property "Footprint" "" (at 229.87 149.86 0) (effects (font (size 1.50 1.50)) (hide yes)))
   (property "Datasheet" "TI SBAU330C" (at 229.87 149.86 0) (effects (font (size 1.50 1.50)) (hide yes)))
   (property "Description" "Output candidate for T7 AIN4-AIN5. Direct 24 V-class input is prohibited." (at 229.87 149.86 0) (effects (font (size 1.50 1.50)) (hide yes)))
   (property "Status" "NOT SELECTED / BENCH R&D ONLY" (at 229.87 168.10 0) (effects (font (size 1.50 1.50)) (justify bottom)))
   (property "Evidence" "Board is not certified for high-voltage operation." (at 229.87 149.86 0) (effects (font (size 1.50 1.50)) (hide yes)))
   (property "Display" "TI AMC3330EVM - EXACT EVALUATION CANDIDATE" (at 194.31 133.82 0) (effects (font (size 1.50 1.50)) (justify left bottom))) (pin "J2.1") (pin "J2.2") (pin "J2.3") (pin "J3.2") (pin "J3.1") (pin "J3.3") (pin "J1.1") (pin "J1.2"))
 (embedded_fonts no))
